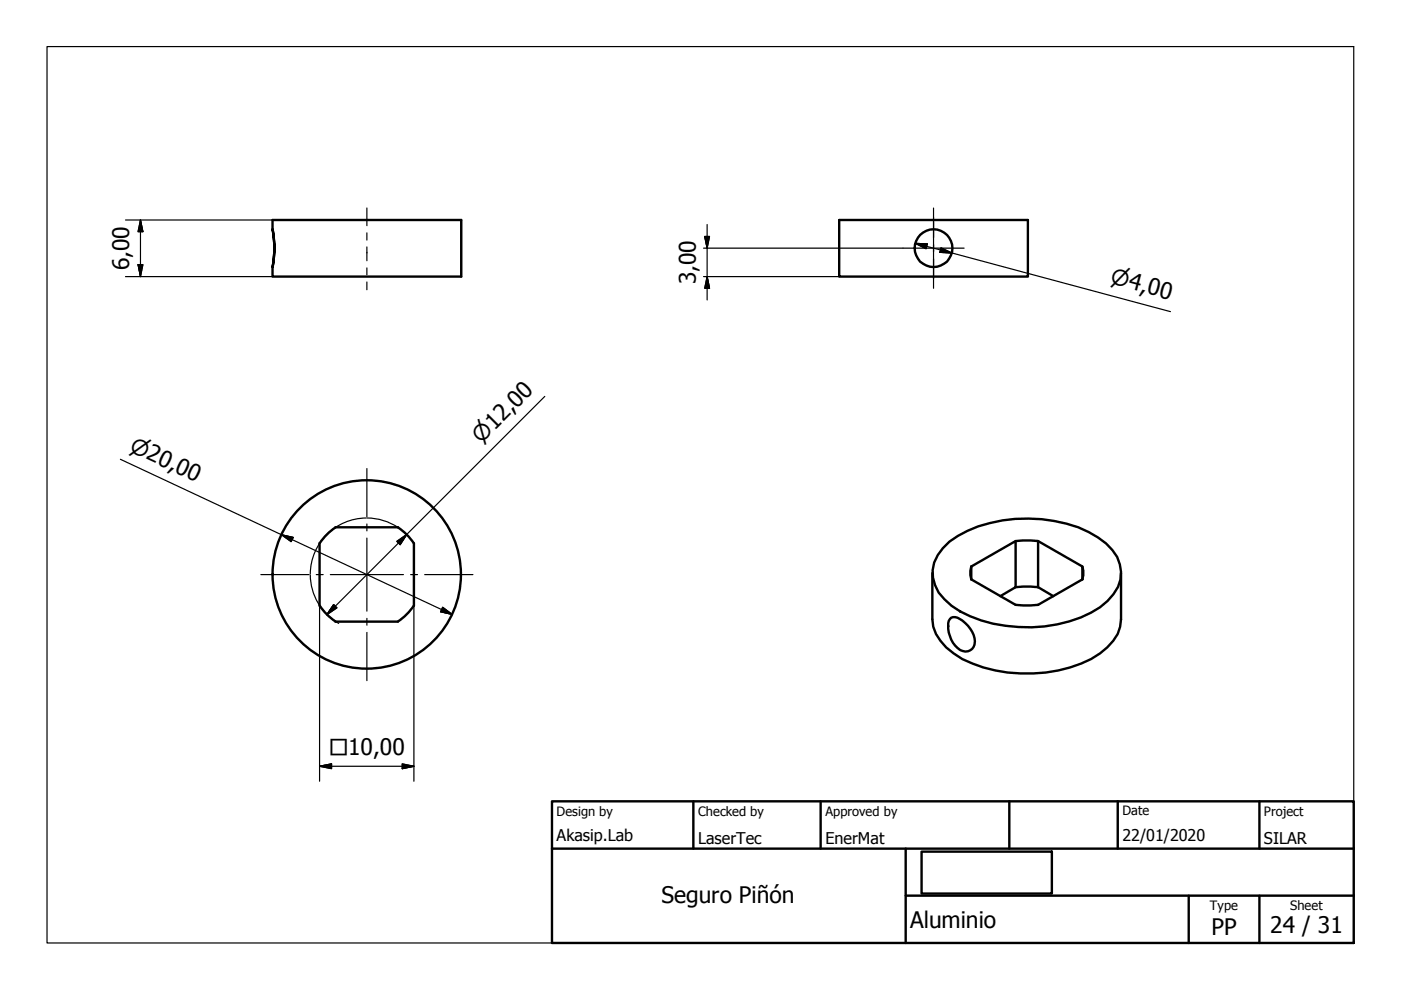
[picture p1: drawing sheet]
<svg xmlns="http://www.w3.org/2000/svg" width="297mm" height="210mm" viewBox="0 0 297 210" stroke-linecap="round" stroke-linejoin="round" font-family="sans-serif">
<!-- layer: Visible (ISO) -->
<g fill="none" stroke="#000" stroke-width=".51">
<path d="M57.8 48.6a21.2 21.2 0 0 1 0 8 21.2 21.2 0 0 0 0-8zM57.8 48.6v-2h40v12h-40v-2M177.9 46.6h40v12h-40zM67.8 115.2v13.2M71.1 111.8h13.3M71.1 111.8l-2 1.8-1.3 1.6M84.4 111.8l1.6 1.3 1.7 2.1M87.8 115.2v13.2M201.3 114.8a29.2 29.2 0 0 1 22.2-4.3 20.8 20.8 0 0 1 12.3 6.1 7.2 7.2 0 0 1 .3 9.4 19.4 19.4 0 0 1-11.9 6.4 31.7 31.7 0 0 1-20.6-2.8 11.9 11.9 0 0 1-5.4-5.5 7.1 7.1 0 0 1 1.7-7.9zM215.3 114.7l1.6-.1 3.2 .1M220.1 114.7l9.4 5.4v2.7M220.1 114.7v9.8"/>
<path d="M67.8 128.4l1.7 2.1 1.6 1.3M71.1 131.8h13.3M87.7 128.4l-1.2 1.6-2.1 1.8M197.7 121.5v9.8a8.9 8.9 0 0 0 4.5 7.2 26.4 26.4 0 0 0 14.1 4.3 28.5 28.5 0 0 0 16.9-4.3 10.2 10.2 0 0 0 4.3-5.6l.2-1.6v-9.8M201.7 131a2.81 2.81 0 0 1 3 1.1 4.6 4.6 0 0 1 1.7 5 2.08 2.08 0 0 1-3.4 .3 6.4 6.4 0 0 1-1.8-5.8zM205.9 120.1l-.2 .9 .2 1.8M205.9 120.1l9.4-5.4v9.8l-3.2 1.9M205.9 122.8l9.4 5.4 1.6 .2 3.2-.2 9.4-5.4M205.9 120.1v2.7M215.3 124.5l1.6-.1 3.2 .1M220.1 124.5l3.2 1.9M229.5 120.1l.2 .9-.2 1.8"/>
<circle cx="197.9" cy="52.6" r="4"/>
<circle cx="77.8" cy="121.8" r="20"/>
</g>
<!-- layer: Sketch Geometry (ISO) -->
<path d="M10 9.9h277v190h-277z" fill="none" stroke="#000" stroke-width=".25"/>
<!-- layer: Title (ISO) -->
<path d="M117 169.9h170v30h-170zM117 179.9h170M147 169.9v10M174 169.9v10M192 179.9v20M214 169.9v10M237 169.9v10M267 169.9v10M192 189.9h95M195.4 180.6h27.6v8.9h-27.6zM252 189.9v10M267 189.9v10" fill="none" stroke="#000" stroke-width=".51"/>
<!-- layer: Center Mark (ISO) -->
<path d="M191.5 52.6h12.9M197.9 46.1v13M77.8 99.3v10.3M77.8 111.1v1.5M77.8 114.1v15.5M55.3 121.8h10.2M67.1 121.8h1.4M70 121.8h15.5M77.8 131.1v1.5M77.8 134.1v10.2M87.1 121.8h1.4M90 121.8h10.3" fill="none" stroke="#000" stroke-width=".25"/>
<!-- layer: Centerline (ISO) -->
<path d="M77.8 44.1v3.8M77.8 49.4v1.5M77.8 52.4v2.9M77.8 56.8v1.5M77.8 59.8v1.6M197.9 44.1v6.3M197.9 51.9v1.5M197.9 54.9v6.2" fill="none" stroke="#000" stroke-width=".25"/>
<!-- layer: Dimension (ISO) -->
<g fill="none" stroke="#000" stroke-width=".25">
<path d="M26.6 58.6h31.2M26.6 46.6h31.2M29.3 56.1h1l-.5 2.5zM29.8 46.6l.5 2.5h-1zM29.8 46.6v12M149.2 58.6h28.7M149.2 52.6h42.3M149.4 50.1h1l-.5 2.5zM149.9 58.6l.5 2.5h-1zM149.9 47.6v16M194.1 51.6l2.5 .1-.3 1zM194.1 51.6l54.1 14.5"/>
<path d="M199.5 52.5l2.3 1.1-2.5-.1zM25.5 97.4l70.4 32.9M115.5 84l-46.2 46.3M59.7 113.4l2.5 .6-.5 .8zM77.7 109.8a12 12 0 0 0-11.9 11.9M77.9 109.8a12 12 0 0 1 6.5 2M84.1 114.8l2.1-1.5-1.4 2.2zM65.8 121.9a12 12 0 0 0 6 10.3M67.8 128.4v37.2M70.7 128.2l.7 .7-2.1 1.4zM87.8 128.4v37.2M93.9 128.7l2 1.6-2.5-.6z"/>
<path d="M67.8 162.5l2.5-.5v1zM67.8 162.5h20M85.3 162l2.5 .5-2.5 .5z"/>
</g>
<g fill="#000" stroke="#000" stroke-width=".25">
<path d="M29.3 56.1l.5 2.5zM29.3 56.1h1l-.5 2.5zM29.8 46.6l.5 2.5zM29.8 46.6l.5 2.5h-1zM149.4 50.1l.5 2.5zM149.4 50.1h1l-.5 2.5zM194.1 51.6l2.5 .1zM194.1 51.6l2.5 .1-.3 1zM199.3 53.5l2.5 .1zM199.5 52.5l2.3 1.1-2.5-.1zM149.9 58.6l.5 2.5zM149.9 58.6l.5 2.5h-1z"/>
<path d="M59.7 113.4l2.5 .6zM59.7 113.4l2.5 .6-.5 .8zM86.2 113.3l-1.4 2.2zM84.1 114.8l2.1-1.5-1.4 2.2zM70.7 128.2l-1.4 2.1zM70.7 128.2l.7 .7-2.1 1.4zM93.4 129.7l2.5 .6zM93.9 128.7l2 1.6-2.5-.6zM67.8 162.5l2.5-.5zM67.8 162.5l2.5-.5v1zM85.3 163l2.5-.5zM85.3 162l2.5 .5-2.5 .5z"/>
</g>
<g font-size="4.8">
<text x="27.4" y="57.3" transform="rotate(-90 27.4 57.3)">6,00</text>
<text x="147.5" y="60.3" transform="rotate(-90 147.5 60.3)">3,00</text>
<text x="140.3" y="191.4">Seguro Piñón</text>
<text x="193" y="196.7">Aluminio</text>
<text x="269.3" y="197.8">24 / 31</text>
<text x="256.9" y="198.2">PP</text>
</g>
<g font-size="4.6">
<text x="235.3" y="60.1" transform="rotate(15 235.3 60.1)">⌀4,00</text>
<text x="27.2" y="95.5" transform="rotate(25 27.2 95.5)">⌀20,00</text>
<text x="102" y="94.1" transform="rotate(-45 102 94.1)">⌀12,00</text>
<text x="69.8" y="160.1">□10,00</text>
</g>
<g font-size="3.4">
<text x="118" y="178.2">Akasip.Lab</text>
<text x="148" y="178.9">LaserTec</text>
<text x="175" y="178.9">EnerMat</text>
<text x="238" y="178.3">22/01/2020</text>
<text x="268" y="178.9">SILAR</text>
</g>
<g font-size="2.7">
<text x="118" y="173">Design by</text>
<text x="148" y="173">Checked by</text>
<text x="175" y="173">Approved by</text>
<text x="238" y="172.9">Date</text>
<text x="268" y="172.9">Project</text>
<text x="256.5" y="192.9">Type</text>
<text x="273.6" y="193">Sheet</text>
</g>
</svg>
